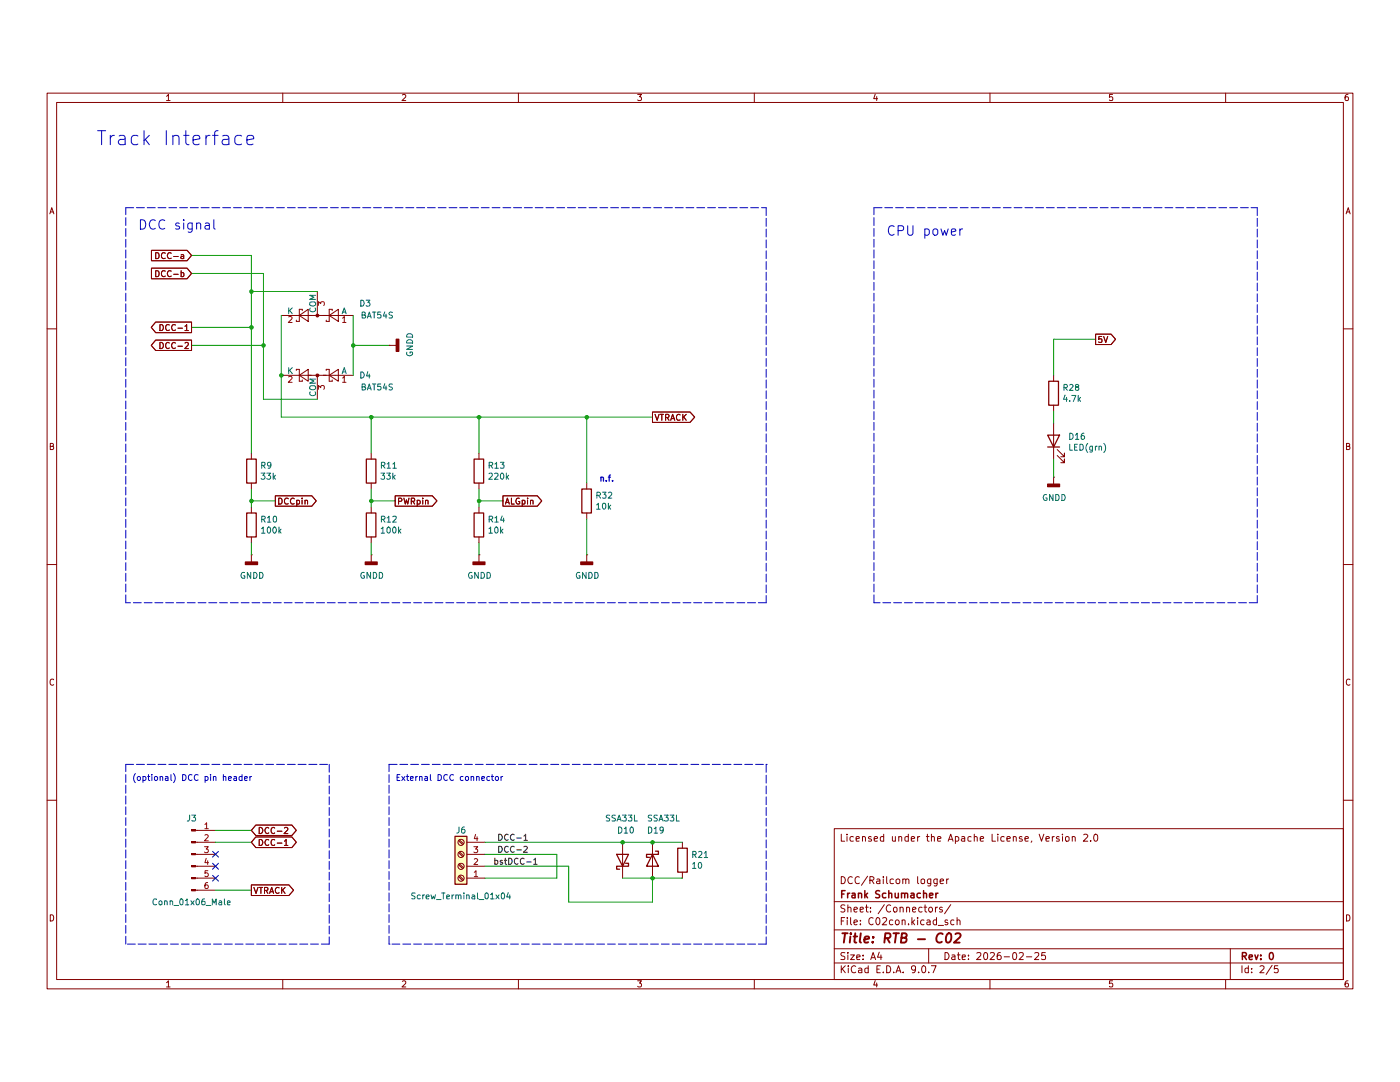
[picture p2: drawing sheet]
(kicad_sch
 (version 20250114)
 (generator "eeschema")
 (generator_version "9.0")
 (paper "A4")
 (title_block
  (title "RTB - C02")
  (date "2026-02-25")
  (rev "0")
  (company "Frank Schumacher")
  (comment 1 "DCC/Railcom logger")
  (comment 4 "Licensed under the Apache License, Version 2.0"))
 (lib_symbols
  (symbol "Connector:Conn_01x06_Male"
   (pin_names
    (offset 1.016) (hide yes)) (exclude_from_sim no) (in_bom yes) (on_board yes)
   (property "Reference" "J" (at 0 7.62 0) (effects (font (size 1.27 1.27))))
   (property "Value" "Connector_Conn_01x06_Male" (at 0 -10.16 0) (effects (font (size 1.27 1.27))))
   (property "Footprint" "" (at 0 0 0) (effects (font (size 1.27 1.27)) (hide yes)))
   (property "Datasheet" "" (at 0 0 0) (effects (font (size 1.27 1.27)) (hide yes)))
   (property "Description" "" (at 0 0 0) (effects (font (size 1.27 1.27)) (hide yes)))
   (symbol "Conn_01x06_Male_1_1"
    (rectangle (start 0.8636 5.207) (end 0 4.953) (stroke (width 0.1524) (type solid)) (fill (type outline)))
    (rectangle (start 0.8636 2.667) (end 0 2.413) (stroke (width 0.1524) (type solid)) (fill (type outline)))
    (rectangle (start 0.8636 0.127) (end 0 -0.127) (stroke (width 0.1524) (type solid)) (fill (type outline)))
    (rectangle (start 0.8636 -2.413) (end 0 -2.667) (stroke (width 0.1524) (type solid)) (fill (type outline)))
    (rectangle (start 0.8636 -4.953) (end 0 -5.207) (stroke (width 0.1524) (type solid)) (fill (type outline)))
    (rectangle (start 0.8636 -7.493) (end 0 -7.747) (stroke (width 0.1524) (type solid)) (fill (type outline)))
    (polyline (pts (xy 1.27 5.08) (xy 0.8636 5.08)) (stroke (width 0.1524) (type solid)) (fill (type none)))
    (polyline (pts (xy 1.27 2.54) (xy 0.8636 2.54)) (stroke (width 0.1524) (type solid)) (fill (type none)))
    (polyline (pts (xy 1.27 0) (xy 0.8636 0)) (stroke (width 0.1524) (type solid)) (fill (type none)))
    (polyline (pts (xy 1.27 -2.54) (xy 0.8636 -2.54)) (stroke (width 0.1524) (type solid)) (fill (type none)))
    (polyline (pts (xy 1.27 -5.08) (xy 0.8636 -5.08)) (stroke (width 0.1524) (type solid)) (fill (type none)))
    (polyline (pts (xy 1.27 -7.62) (xy 0.8636 -7.62)) (stroke (width 0.1524) (type solid)) (fill (type none)))
    (pin passive line (at 5.08 5.08 180) (length 3.81) (name "Pin_1" (effects (font (size 1.27 1.27)))) (number "1" (effects (font (size 1.27 1.27)))))
    (pin passive line (at 5.08 2.54 180) (length 3.81) (name "Pin_2" (effects (font (size 1.27 1.27)))) (number "2" (effects (font (size 1.27 1.27)))))
    (pin passive line (at 5.08 0 180) (length 3.81) (name "Pin_3" (effects (font (size 1.27 1.27)))) (number "3" (effects (font (size 1.27 1.27)))))
    (pin passive line (at 5.08 -2.54 180) (length 3.81) (name "Pin_4" (effects (font (size 1.27 1.27)))) (number "4" (effects (font (size 1.27 1.27)))))
    (pin passive line (at 5.08 -5.08 180) (length 3.81) (name "Pin_5" (effects (font (size 1.27 1.27)))) (number "5" (effects (font (size 1.27 1.27)))))
    (pin passive line (at 5.08 -7.62 180) (length 3.81) (name "Pin_6" (effects (font (size 1.27 1.27)))) (number "6" (effects (font (size 1.27 1.27))))))
   (embedded_fonts no))
  (symbol "Connector:Screw_Terminal_01x04"
   (pin_names
    (offset 1.016) (hide yes)) (exclude_from_sim no) (in_bom yes) (on_board yes)
   (property "Reference" "J" (at 0 5.08 0) (effects (font (size 1.27 1.27))))
   (property "Value" "Screw_Terminal_01x04" (at 0 -7.62 0) (effects (font (size 1.27 1.27))))
   (property "Footprint" "" (at 0 0 0) (effects (font (size 1.27 1.27)) (hide yes)))
   (property "Datasheet" "~" (at 0 0 0) (effects (font (size 1.27 1.27)) (hide yes)))
   (property "Description" "Generic screw terminal, single row, 01x04, script generated (kicad-library-utils/schlib/autogen/connector/)" (at 0 0 0) (effects (font (size 1.27 1.27)) (hide yes)))
   (symbol "Screw_Terminal_01x04_1_1"
    (rectangle (start -1.27 3.81) (end 1.27 -6.35) (stroke (width 0.254) (type default)) (fill (type background)))
    (polyline (pts (xy -0.5334 2.8702) (xy 0.3302 2.032)) (stroke (width 0.1524) (type default)) (fill (type none)))
    (polyline (pts (xy -0.5334 0.3302) (xy 0.3302 -0.508)) (stroke (width 0.1524) (type default)) (fill (type none)))
    (polyline (pts (xy -0.5334 -2.2098) (xy 0.3302 -3.048)) (stroke (width 0.1524) (type default)) (fill (type none)))
    (polyline (pts (xy -0.5334 -4.7498) (xy 0.3302 -5.588)) (stroke (width 0.1524) (type default)) (fill (type none)))
    (polyline (pts (xy -0.3556 3.048) (xy 0.508 2.2098)) (stroke (width 0.1524) (type default)) (fill (type none)))
    (polyline (pts (xy -0.3556 0.508) (xy 0.508 -0.3302)) (stroke (width 0.1524) (type default)) (fill (type none)))
    (polyline (pts (xy -0.3556 -2.032) (xy 0.508 -2.8702)) (stroke (width 0.1524) (type default)) (fill (type none)))
    (polyline (pts (xy -0.3556 -4.572) (xy 0.508 -5.4102)) (stroke (width 0.1524) (type default)) (fill (type none)))
    (circle (center 0 2.54) (radius 0.635) (stroke (width 0.1524) (type default)) (fill (type none)))
    (circle (center 0 0) (radius 0.635) (stroke (width 0.1524) (type default)) (fill (type none)))
    (circle (center 0 -2.54) (radius 0.635) (stroke (width 0.1524) (type default)) (fill (type none)))
    (circle (center 0 -5.08) (radius 0.635) (stroke (width 0.1524) (type default)) (fill (type none)))
    (pin passive line (at -5.08 2.54 0) (length 3.81) (name "Pin_1" (effects (font (size 1.27 1.27)))) (number "1" (effects (font (size 1.27 1.27)))))
    (pin passive line (at -5.08 0 0) (length 3.81) (name "Pin_2" (effects (font (size 1.27 1.27)))) (number "2" (effects (font (size 1.27 1.27)))))
    (pin passive line (at -5.08 -2.54 0) (length 3.81) (name "Pin_3" (effects (font (size 1.27 1.27)))) (number "3" (effects (font (size 1.27 1.27)))))
    (pin passive line (at -5.08 -5.08 0) (length 3.81) (name "Pin_4" (effects (font (size 1.27 1.27)))) (number "4" (effects (font (size 1.27 1.27))))))
   (embedded_fonts no))
  (symbol "Device:D_Schottky"
   (pin_numbers (hide yes))
   (pin_names
    (offset 1.016) (hide yes)) (exclude_from_sim no) (in_bom yes) (on_board yes)
   (property "Reference" "D" (at 0 2.54 0) (effects (font (size 1.27 1.27))))
   (property "Value" "D_Schottky" (at 0 -2.54 0) (effects (font (size 1.27 1.27))))
   (property "Footprint" "" (at 0 0 0) (effects (font (size 1.27 1.27)) (hide yes)))
   (property "Datasheet" "~" (at 0 0 0) (effects (font (size 1.27 1.27)) (hide yes)))
   (property "Description" "Schottky diode" (at 0 0 0) (effects (font (size 1.27 1.27)) (hide yes)))
   (symbol "D_Schottky_0_1"
    (polyline (pts (xy -1.905 0.635) (xy -1.905 1.27) (xy -1.27 1.27) (xy -1.27 -1.27) (xy -0.635 -1.27) (xy -0.635 -0.635)) (stroke (width 0.254) (type default)) (fill (type none)))
    (polyline (pts (xy 1.27 1.27) (xy 1.27 -1.27) (xy -1.27 0) (xy 1.27 1.27)) (stroke (width 0.254) (type default)) (fill (type none)))
    (polyline (pts (xy 1.27 0) (xy -1.27 0)) (stroke (width 0) (type default)) (fill (type none))))
   (symbol "D_Schottky_1_1"
    (pin passive line (at -3.81 0 0) (length 2.54) (name "K" (effects (font (size 1.27 1.27)))) (number "1" (effects (font (size 1.27 1.27)))))
    (pin passive line (at 3.81 0 180) (length 2.54) (name "A" (effects (font (size 1.27 1.27)))) (number "2" (effects (font (size 1.27 1.27))))))
   (embedded_fonts no))
  (symbol "Device:LED"
   (pin_numbers (hide yes))
   (pin_names
    (offset 1.016) (hide yes)) (exclude_from_sim no) (in_bom yes) (on_board yes)
   (property "Reference" "D" (at 0 2.54 0) (effects (font (size 1.27 1.27))))
   (property "Value" "LED" (at 0 -2.54 0) (effects (font (size 1.27 1.27))))
   (property "Footprint" "" (at 0 0 0) (effects (font (size 1.27 1.27)) (hide yes)))
   (property "Datasheet" "~" (at 0 0 0) (effects (font (size 1.27 1.27)) (hide yes)))
   (property "Description" "Light emitting diode" (at 0 0 0) (effects (font (size 1.27 1.27)) (hide yes)))
   (property "Sim.Pins" "1=K 2=A" (at 0 0 0) (effects (font (size 1.27 1.27)) (hide yes)))
   (symbol "LED_0_1"
    (polyline (pts (xy -3.048 -0.762) (xy -4.572 -2.286) (xy -3.81 -2.286) (xy -4.572 -2.286) (xy -4.572 -1.524)) (stroke (width 0) (type default)) (fill (type none)))
    (polyline (pts (xy -1.778 -0.762) (xy -3.302 -2.286) (xy -2.54 -2.286) (xy -3.302 -2.286) (xy -3.302 -1.524)) (stroke (width 0) (type default)) (fill (type none)))
    (polyline (pts (xy -1.27 0) (xy 1.27 0)) (stroke (width 0) (type default)) (fill (type none)))
    (polyline (pts (xy -1.27 -1.27) (xy -1.27 1.27)) (stroke (width 0.254) (type default)) (fill (type none)))
    (polyline (pts (xy 1.27 -1.27) (xy 1.27 1.27) (xy -1.27 0) (xy 1.27 -1.27)) (stroke (width 0.254) (type default)) (fill (type none))))
   (symbol "LED_1_1"
    (pin passive line (at -3.81 0 0) (length 2.54) (name "K" (effects (font (size 1.27 1.27)))) (number "1" (effects (font (size 1.27 1.27)))))
    (pin passive line (at 3.81 0 180) (length 2.54) (name "A" (effects (font (size 1.27 1.27)))) (number "2" (effects (font (size 1.27 1.27))))))
   (embedded_fonts no))
  (symbol "Device:R"
   (pin_numbers (hide yes))
   (pin_names
    (offset 0)) (exclude_from_sim no) (in_bom yes) (on_board yes)
   (property "Reference" "R" (at 2.032 0 90) (effects (font (size 1.27 1.27))))
   (property "Value" "R" (at 0 0 90) (effects (font (size 1.27 1.27))))
   (property "Footprint" "" (at -1.778 0 90) (effects (font (size 1.27 1.27)) (hide yes)))
   (property "Datasheet" "~" (at 0 0 0) (effects (font (size 1.27 1.27)) (hide yes)))
   (property "Description" "Resistor" (at 0 0 0) (effects (font (size 1.27 1.27)) (hide yes)))
   (symbol "R_0_1"
    (rectangle (start -1.016 -2.54) (end 1.016 2.54) (stroke (width 0.254) (type default)) (fill (type none))))
   (symbol "R_1_1"
    (pin passive line (at 0 3.81 270) (length 1.27) (name "~" (effects (font (size 1.27 1.27)))) (number "1" (effects (font (size 1.27 1.27)))))
    (pin passive line (at 0 -3.81 90) (length 1.27) (name "~" (effects (font (size 1.27 1.27)))) (number "2" (effects (font (size 1.27 1.27))))))
   (embedded_fonts no))
  (symbol "Diode:BAT54S"
   (pin_names
    (offset 0)) (exclude_from_sim no) (in_bom yes) (on_board yes)
   (property "Reference" "D" (at 2.54 -5.08 0) (effects (font (size 1.27 1.27)) (justify left)))
   (property "Value" "BAT54S" (at -6.35 3.175 0) (effects (font (size 1.27 1.27)) (justify left)))
   (property "Footprint" "Package_TO_SOT_SMD:SOT-23" (at 1.905 3.175 0) (effects (font (size 1.27 1.27)) (justify left) (hide yes)))
   (property "Datasheet" "https://www.diodes.com/assets/Datasheets/ds11005.pdf" (at -3.048 0 0) (effects (font (size 1.27 1.27)) (hide yes)))
   (property "Description" "Vr 30V, If 200mA, Dual schottky barrier diode, in series, SOT-323" (at 0 0 0) (effects (font (size 1.27 1.27)) (hide yes)))
   (symbol "BAT54S_0_1"
    (polyline (pts (xy -4.445 1.27) (xy -4.445 -1.27) (xy -2.54 0) (xy -4.445 1.27)) (stroke (width 0) (type default)) (fill (type none)))
    (polyline (pts (xy -3.81 0) (xy -1.27 0)) (stroke (width 0) (type default)) (fill (type none)))
    (polyline (pts (xy -3.175 -1.27) (xy -3.175 -1.016)) (stroke (width 0) (type default)) (fill (type none)))
    (polyline (pts (xy -2.54 1.27) (xy -1.905 1.27)) (stroke (width 0) (type default)) (fill (type none)))
    (polyline (pts (xy -2.54 -1.27) (xy -3.175 -1.27)) (stroke (width 0) (type default)) (fill (type none)))
    (polyline (pts (xy -2.54 -1.27) (xy -2.54 1.27)) (stroke (width 0) (type default)) (fill (type none)))
    (polyline (pts (xy -1.905 1.27) (xy -1.905 1.016)) (stroke (width 0) (type default)) (fill (type none)))
    (polyline (pts (xy -1.905 0) (xy 1.905 0)) (stroke (width 0) (type default)) (fill (type none)))
    (circle (center 0 0) (radius 0.254) (stroke (width 0) (type default)) (fill (type outline)))
    (polyline (pts (xy 1.27 0) (xy 3.81 0)) (stroke (width 0) (type default)) (fill (type none)))
    (polyline (pts (xy 1.905 1.27) (xy 1.905 -1.27) (xy 3.81 0) (xy 1.905 1.27)) (stroke (width 0) (type default)) (fill (type none)))
    (polyline (pts (xy 3.175 -1.27) (xy 3.175 -1.016)) (stroke (width 0) (type default)) (fill (type none)))
    (polyline (pts (xy 3.81 1.27) (xy 4.445 1.27)) (stroke (width 0) (type default)) (fill (type none)))
    (polyline (pts (xy 3.81 -1.27) (xy 3.175 -1.27)) (stroke (width 0) (type default)) (fill (type none)))
    (polyline (pts (xy 3.81 -1.27) (xy 3.81 1.27)) (stroke (width 0) (type default)) (fill (type none)))
    (polyline (pts (xy 4.445 1.27) (xy 4.445 1.016)) (stroke (width 0) (type default)) (fill (type none))))
   (symbol "BAT54S_1_1"
    (pin passive line (at -7.62 0 0) (length 3.81) (name "A" (effects (font (size 1.27 1.27)))) (number "1" (effects (font (size 1.27 1.27)))))
    (pin passive line (at 0 -5.08 90) (length 5.08) (name "COM" (effects (font (size 1.27 1.27)))) (number "3" (effects (font (size 1.27 1.27)))))
    (pin passive line (at 7.62 0 180) (length 3.81) (name "K" (effects (font (size 1.27 1.27)))) (number "2" (effects (font (size 1.27 1.27))))))
   (embedded_fonts no))
  (symbol "power:GNDD"
   (power)
   (pin_numbers (hide yes))
   (pin_names
    (offset 0) (hide yes)) (exclude_from_sim no) (in_bom yes) (on_board yes)
   (property "Reference" "#PWR" (at 0 -6.35 0) (effects (font (size 1.27 1.27)) (hide yes)))
   (property "Value" "GNDD" (at 0 -3.175 0) (effects (font (size 1.27 1.27))))
   (property "Footprint" "" (at 0 0 0) (effects (font (size 1.27 1.27)) (hide yes)))
   (property "Datasheet" "" (at 0 0 0) (effects (font (size 1.27 1.27)) (hide yes)))
   (property "Description" "Power symbol creates a global label with name \"GNDD\" , digital ground" (at 0 0 0) (effects (font (size 1.27 1.27)) (hide yes)))
   (symbol "GNDD_0_1"
    (rectangle (start -1.27 -1.524) (end 1.27 -2.032) (stroke (width 0.254) (type default)) (fill (type outline)))
    (polyline (pts (xy 0 0) (xy 0 -1.524)) (stroke (width 0) (type default)) (fill (type none))))
   (symbol "GNDD_1_1"
    (pin power_in line (at 0 0 270) (length 0) (name "~" (effects (font (size 1.27 1.27)))) (number "1" (effects (font (size 1.27 1.27))))))
   (embedded_fonts no)))
 (text "Track Interface"
  (exclude_from_sim no)
  (at 20.32 21.59 0)
  (effects (font (size 2.9972 2.9972)) (justify left bottom)))
 (text "(optional) DCC pin header"
  (exclude_from_sim no)
  (at 27.94 156.21 0)
  (effects (font (size 1.27 1.27)) (justify left bottom)))
 (text "CPU power"
  (exclude_from_sim no)
  (at 187.96 40.64 0)
  (effects (font (size 2.0066 2.0066)) (justify left bottom)))
 (text "DCC signal"
  (exclude_from_sim no)
  (at 29.21 39.37 0)
  (effects (font (size 2.0066 2.0066)) (justify left bottom)))
 (text "External DCC connector"
  (exclude_from_sim no)
  (at 83.82 156.21 0)
  (effects (font (size 1.27 1.27)) (justify left bottom)))
 (text "n.f."
  (exclude_from_sim no)
  (at 127 92.71 0)
  (effects (font (size 1.27 1.27) (thickness 0.254)
    (bold yes)) (justify left bottom)))
 (junction
  (at 53.34 59.69)
  (diameter 0)
  (color 0 0 0 0))
 (junction
  (at 101.6 78.74)
  (diameter 0)
  (color 0 0 0 0))
 (junction
  (at 138.43 168.91)
  (diameter 0)
  (color 0 0 0 0))
 (junction
  (at 55.88 63.5)
  (diameter 0)
  (color 0 0 0 0))
 (junction
  (at 78.74 78.74)
  (diameter 0)
  (color 0 0 0 0))
 (junction
  (at 53.34 96.52)
  (diameter 0)
  (color 0 0 0 0))
 (junction
  (at 74.93 63.5)
  (diameter 0)
  (color 0 0 0 0))
 (junction
  (at 101.6 96.52)
  (diameter 0)
  (color 0 0 0 0))
 (junction
  (at 124.46 78.74)
  (diameter 0)
  (color 0 0 0 0))
 (junction
  (at 132.08 168.91)
  (diameter 0)
  (color 0 0 0 0))
 (junction
  (at 53.34 52.07)
  (diameter 0)
  (color 0 0 0 0))
 (junction
  (at 138.43 176.53)
  (diameter 0)
  (color 0 0 0 0))
 (junction
  (at 78.74 96.52)
  (diameter 0)
  (color 0 0 0 0))
 (junction
  (at 59.69 69.85)
  (diameter 0)
  (color 0 0 0 0))
 (no_connect
  (at 45.72 171.45))
 (no_connect
  (at 45.72 173.99))
 (no_connect
  (at 45.72 176.53))
 (wire
  (pts (xy 101.6 93.98) (xy 101.6 96.52))
  (stroke (width 0) (type default)))
 (polyline
  (pts (xy 26.67 190.5) (xy 26.67 152.4))
  (stroke (width 0) (type dash)))
 (wire
  (pts (xy 40.64 44.45) (xy 53.34 44.45))
  (stroke (width 0) (type default)))
 (polyline
  (pts (xy 26.67 34.29) (xy 162.56 34.29))
  (stroke (width 0) (type dash)))
 (wire
  (pts (xy 101.6 96.52) (xy 106.68 96.52))
  (stroke (width 0) (type default)))
 (polyline
  (pts (xy 82.55 152.4) (xy 162.56 152.4))
  (stroke (width 0) (type dash)))
 (wire
  (pts (xy 120.65 181.61) (xy 138.43 181.61))
  (stroke (width 0) (type default)))
 (wire
  (pts (xy 55.88 63.5) (xy 55.88 74.93))
  (stroke (width 0) (type default)))
 (wire
  (pts (xy 40.64 63.5) (xy 55.88 63.5))
  (stroke (width 0) (type default)))
 (wire
  (pts (xy 138.43 181.61) (xy 138.43 176.53))
  (stroke (width 0) (type default)))
 (wire
  (pts (xy 55.88 48.26) (xy 55.88 63.5))
  (stroke (width 0) (type default)))
 (wire
  (pts (xy 101.6 78.74) (xy 124.46 78.74))
  (stroke (width 0) (type default)))
 (wire
  (pts (xy 223.52 69.85) (xy 223.52 62.23))
  (stroke (width 0) (type default)))
 (wire
  (pts (xy 223.52 62.23) (xy 232.41 62.23))
  (stroke (width 0) (type default)))
 (wire
  (pts (xy 67.31 52.07) (xy 53.34 52.07))
  (stroke (width 0) (type default)))
 (wire
  (pts (xy 78.74 93.98) (xy 78.74 96.52))
  (stroke (width 0) (type default)))
 (wire
  (pts (xy 53.34 59.69) (xy 53.34 86.36))
  (stroke (width 0) (type default)))
 (wire
  (pts (xy 144.78 176.53) (xy 138.43 176.53))
  (stroke (width 0) (type default)))
 (wire
  (pts (xy 120.65 173.99) (xy 120.65 181.61))
  (stroke (width 0) (type default)))
 (wire
  (pts (xy 45.72 168.91) (xy 53.34 168.91))
  (stroke (width 0) (type default)))
 (polyline
  (pts (xy 266.7 34.29) (xy 266.7 118.11))
  (stroke (width 0) (type dash)))
 (wire
  (pts (xy 78.74 96.52) (xy 83.82 96.52))
  (stroke (width 0) (type default)))
 (polyline
  (pts (xy 185.42 34.29) (xy 266.7 34.29))
  (stroke (width 0) (type dash)))
 (wire
  (pts (xy 53.34 52.07) (xy 53.34 44.45))
  (stroke (width 0) (type default)))
 (wire
  (pts (xy 124.46 78.74) (xy 138.43 78.74))
  (stroke (width 0) (type default)))
 (wire
  (pts (xy 138.43 176.53) (xy 132.08 176.53))
  (stroke (width 0) (type default)))
 (wire
  (pts (xy 78.74 78.74) (xy 78.74 86.36))
  (stroke (width 0) (type default)))
 (wire
  (pts (xy 102.87 173.99) (xy 120.65 173.99))
  (stroke (width 0) (type default)))
 (polyline
  (pts (xy 26.67 118.11) (xy 26.67 34.29))
  (stroke (width 0) (type dash)))
 (polyline
  (pts (xy 266.7 118.11) (xy 185.42 118.11))
  (stroke (width 0) (type dash)))
 (wire
  (pts (xy 223.52 91.44) (xy 223.52 87.63))
  (stroke (width 0) (type default)))
 (polyline
  (pts (xy 162.56 190.5) (xy 82.55 190.5))
  (stroke (width 0) (type dash)))
 (wire
  (pts (xy 59.69 69.85) (xy 59.69 78.74))
  (stroke (width 0) (type default)))
 (wire
  (pts (xy 78.74 78.74) (xy 101.6 78.74))
  (stroke (width 0) (type default)))
 (wire
  (pts (xy 74.93 63.5) (xy 82.55 63.5))
  (stroke (width 0) (type default)))
 (polyline
  (pts (xy 26.67 152.4) (xy 69.85 152.4))
  (stroke (width 0) (type dash)))
 (polyline
  (pts (xy 185.42 118.11) (xy 185.42 34.29))
  (stroke (width 0) (type dash)))
 (polyline
  (pts (xy 69.85 190.5) (xy 26.67 190.5))
  (stroke (width 0) (type dash)))
 (wire
  (pts (xy 74.93 63.5) (xy 74.93 57.15))
  (stroke (width 0) (type default)))
 (wire
  (pts (xy 45.72 166.37) (xy 53.34 166.37))
  (stroke (width 0) (type default)))
 (wire
  (pts (xy 124.46 92.71) (xy 124.46 78.74))
  (stroke (width 0) (type default)))
 (polyline
  (pts (xy 82.55 190.5) (xy 82.55 152.4))
  (stroke (width 0) (type dash)))
 (wire
  (pts (xy 223.52 77.47) (xy 223.52 80.01))
  (stroke (width 0) (type default)))
 (wire
  (pts (xy 118.11 171.45) (xy 118.11 176.53))
  (stroke (width 0) (type default)))
 (wire
  (pts (xy 40.64 59.69) (xy 53.34 59.69))
  (stroke (width 0) (type default)))
 (wire
  (pts (xy 124.46 100.33) (xy 124.46 107.95))
  (stroke (width 0) (type default)))
 (wire
  (pts (xy 74.93 69.85) (xy 74.93 63.5))
  (stroke (width 0) (type default)))
 (wire
  (pts (xy 101.6 105.41) (xy 101.6 107.95))
  (stroke (width 0) (type default)))
 (polyline
  (pts (xy 69.85 152.4) (xy 69.85 190.5))
  (stroke (width 0) (type dash)))
 (wire
  (pts (xy 59.69 57.15) (xy 59.69 69.85))
  (stroke (width 0) (type default)))
 (wire
  (pts (xy 53.34 96.52) (xy 53.34 97.79))
  (stroke (width 0) (type default)))
 (polyline
  (pts (xy 162.56 152.4) (xy 162.56 190.5))
  (stroke (width 0) (type dash)))
 (polyline
  (pts (xy 162.56 34.29) (xy 162.56 118.11))
  (stroke (width 0) (type dash)))
 (wire
  (pts (xy 101.6 96.52) (xy 101.6 97.79))
  (stroke (width 0) (type default)))
 (wire
  (pts (xy 59.69 78.74) (xy 78.74 78.74))
  (stroke (width 0) (type default)))
 (wire
  (pts (xy 53.34 105.41) (xy 53.34 107.95))
  (stroke (width 0) (type default)))
 (wire
  (pts (xy 58.42 96.52) (xy 53.34 96.52))
  (stroke (width 0) (type default)))
 (wire
  (pts (xy 118.11 176.53) (xy 102.87 176.53))
  (stroke (width 0) (type default)))
 (wire
  (pts (xy 40.64 48.26) (xy 55.88 48.26))
  (stroke (width 0) (type default)))
 (wire
  (pts (xy 101.6 78.74) (xy 101.6 86.36))
  (stroke (width 0) (type default)))
 (wire
  (pts (xy 102.87 171.45) (xy 118.11 171.45))
  (stroke (width 0) (type default)))
 (wire
  (pts (xy 102.87 168.91) (xy 132.08 168.91))
  (stroke (width 0) (type default)))
 (wire
  (pts (xy 78.74 105.41) (xy 78.74 107.95))
  (stroke (width 0) (type default)))
 (wire
  (pts (xy 53.34 93.98) (xy 53.34 96.52))
  (stroke (width 0) (type default)))
 (wire
  (pts (xy 138.43 168.91) (xy 144.78 168.91))
  (stroke (width 0) (type default)))
 (polyline
  (pts (xy 162.56 118.11) (xy 26.67 118.11))
  (stroke (width 0) (type dash)))
 (wire
  (pts (xy 132.08 168.91) (xy 138.43 168.91))
  (stroke (width 0) (type default)))
 (wire
  (pts (xy 53.34 59.69) (xy 53.34 52.07))
  (stroke (width 0) (type default)))
 (wire
  (pts (xy 67.31 74.93) (xy 55.88 74.93))
  (stroke (width 0) (type default)))
 (wire
  (pts (xy 78.74 96.52) (xy 78.74 97.79))
  (stroke (width 0) (type default)))
 (wire
  (pts (xy 45.72 179.07) (xy 53.34 179.07))
  (stroke (width 0) (type default)))
 (label "DCC-1"
  (at 105.41 168.91 0)
  (effects (font (size 1.27 1.27)) (justify left bottom)))
 (label "bstDCC-1"
  (at 114.3 173.99 180)
  (effects (font (size 1.27 1.27)) (justify right bottom)))
 (label "DCC-2"
  (at 105.41 171.45 0)
  (effects (font (size 1.27 1.27)) (justify left bottom)))
 (global_label "5V"
  (shape output)
  (at 232.41 62.23 0)
  (effects (font (size 1.27 1.27)) (justify left))
  (property "Intersheetrefs" "${INTERSHEET_REFS}" (at 232.41 62.23 0) (effects (font (size 1.27 1.27)) (hide yes))))
 (global_label "DCC-b"
  (shape input)
  (at 40.64 48.26 180)
  (effects (font (size 1.27 1.27)) (justify right))
  (property "Intersheetrefs" "${INTERSHEET_REFS}" (at 40.64 48.26 0) (effects (font (size 1.27 1.27)) (hide yes))))
 (global_label "VTRACK"
  (shape output)
  (at 53.34 179.07 0)
  (effects (font (size 1.27 1.27)) (justify left))
  (property "Intersheetrefs" "${INTERSHEET_REFS}" (at 53.34 179.07 0) (effects (font (size 1.27 1.27)) (hide yes))))
 (global_label "DCC-1"
  (shape output)
  (at 40.64 59.69 180)
  (effects (font (size 1.27 1.27)) (justify right))
  (property "Intersheetrefs" "${INTERSHEET_REFS}" (at 40.64 59.69 0) (effects (font (size 1.27 1.27)) (hide yes))))
 (global_label "DCC-2"
  (shape bidirectional)
  (at 53.34 166.37 0)
  (effects (font (size 1.27 1.27)) (justify left))
  (property "Intersheetrefs" "${INTERSHEET_REFS}" (at 53.34 166.37 0) (effects (font (size 1.27 1.27)) (hide yes))))
 (global_label "DCC-a"
  (shape input)
  (at 40.64 44.45 180)
  (effects (font (size 1.27 1.27)) (justify right))
  (property "Intersheetrefs" "${INTERSHEET_REFS}" (at 40.64 44.45 0) (effects (font (size 1.27 1.27)) (hide yes))))
 (global_label "DCC-2"
  (shape output)
  (at 40.64 63.5 180)
  (effects (font (size 1.27 1.27)) (justify right))
  (property "Intersheetrefs" "${INTERSHEET_REFS}" (at 40.64 63.5 0) (effects (font (size 1.27 1.27)) (hide yes))))
 (global_label "PWRpin"
  (shape output)
  (at 83.82 96.52 0)
  (effects (font (size 1.27 1.27)) (justify left))
  (property "Intersheetrefs" "${INTERSHEET_REFS}" (at 83.82 96.52 0) (effects (font (size 1.27 1.27)) (hide yes))))
 (global_label "DCC-1"
  (shape bidirectional)
  (at 53.34 168.91 0)
  (effects (font (size 1.27 1.27)) (justify left))
  (property "Intersheetrefs" "${INTERSHEET_REFS}" (at 53.34 168.91 0) (effects (font (size 1.27 1.27)) (hide yes))))
 (global_label "ALGpin"
  (shape output)
  (at 106.68 96.52 0)
  (effects (font (size 1.27 1.27)) (justify left))
  (property "Intersheetrefs" "${INTERSHEET_REFS}" (at 106.68 96.52 0) (effects (font (size 1.27 1.27)) (hide yes))))
 (global_label "VTRACK"
  (shape output)
  (at 138.43 78.74 0)
  (effects (font (size 1.27 1.27)) (justify left))
  (property "Intersheetrefs" "${INTERSHEET_REFS}" (at 138.43 78.74 0) (effects (font (size 1.27 1.27)) (hide yes))))
 (global_label "DCCpin"
  (shape output)
  (at 58.42 96.52 0)
  (effects (font (size 1.27 1.27)) (justify left))
  (property "Intersheetrefs" "${INTERSHEET_REFS}" (at 58.42 96.52 0) (effects (font (size 1.27 1.27)) (hide yes))))
 (symbol
  (lib_id "power:GNDD")
  (at 82.55 63.5 90)
  (unit 1)
  (exclude_from_sim no)
  (in_bom yes)
  (on_board yes)
  (dnp no)
  (property "Reference" "#PWR06" (at 88.9 63.5 0) (effects (font (size 1.27 1.27)) (hide yes)))
  (property "Value" "GNDD" (at 86.9442 63.373 0) (effects (font (size 1.27 1.27))))
  (property "Footprint" "" (at 82.55 63.5 0) (effects (font (size 1.27 1.27)) (hide yes)))
  (property "Datasheet" "" (at 82.55 63.5 0) (effects (font (size 1.27 1.27)) (hide yes)))
  (property "Description" "" (at 82.55 63.5 0) (effects (font (size 1.27 1.27))))
  (pin "1")
  (instances (project "" (path "" (reference "#PWR?") (unit 1)) (path "" (reference "#PWR06") (unit 1)))))
 (symbol
  (lib_id "Device:R")
  (at 53.34 90.17 0)
  (unit 1)
  (exclude_from_sim no)
  (in_bom yes)
  (on_board yes)
  (dnp no)
  (property "Reference" "R9" (at 55.118 89.0016 0) (effects (font (size 1.27 1.27)) (justify left)))
  (property "Value" "33k" (at 55.118 91.313 0) (effects (font (size 1.27 1.27)) (justify left)))
  (property "Footprint" "Resistor_SMD:R_0603_1608Metric" (at 51.562 90.17 90) (effects (font (size 1.27 1.27)) (hide yes)))
  (property "Datasheet" "~" (at 53.34 90.17 0) (effects (font (size 1.27 1.27)) (hide yes)))
  (property "Description" "-55℃~+155℃ 100mW 33kΩ 75V Thick Film Resistor ±1% ±100ppm/℃ 0603 Chip Resistor - Surface Mount ROHS" (at 53.34 90.17 0) (effects (font (size 1.27 1.27)) (hide yes)))
  (property "LCSC Part #" "C4216" (at 53.34 90.17 0) (effects (font (size 1.27 1.27)) (hide yes)))
  (pin "1")
  (pin "2")
  (instances (project "" (path "" (reference "R?") (unit 1)) (path "" (reference "R9") (unit 1)))))
 (symbol
  (lib_id "Device:R")
  (at 53.34 101.6 0)
  (unit 1)
  (exclude_from_sim no)
  (in_bom yes)
  (on_board yes)
  (dnp no)
  (property "Reference" "R10" (at 55.118 100.4316 0) (effects (font (size 1.27 1.27)) (justify left)))
  (property "Value" "100k" (at 55.118 102.743 0) (effects (font (size 1.27 1.27)) (justify left)))
  (property "Footprint" "Resistor_SMD:R_0603_1608Metric" (at 51.562 101.6 90) (effects (font (size 1.27 1.27)) (hide yes)))
  (property "Datasheet" "~" (at 53.34 101.6 0) (effects (font (size 1.27 1.27)) (hide yes)))
  (property "Description" "-55℃~+155℃ 100kΩ 100mW 75V Thick Film Resistor ±1% ±100ppm/℃ 0603 Chip Resistor - Surface Mount ROHS" (at 53.34 101.6 0) (effects (font (size 1.27 1.27)) (hide yes)))
  (property "LCSC Part #" "C25803" (at 53.34 101.6 0) (effects (font (size 1.27 1.27)) (hide yes)))
  (pin "2")
  (pin "1")
  (instances (project "" (path "" (reference "R?") (unit 1)) (path "" (reference "R10") (unit 1)))))
 (symbol
  (lib_id "power:GNDD")
  (at 53.34 107.95 0)
  (unit 1)
  (exclude_from_sim no)
  (in_bom yes)
  (on_board yes)
  (dnp no)
  (property "Reference" "#PWR04" (at 53.34 114.3 0) (effects (font (size 1.27 1.27)) (hide yes)))
  (property "Value" "GNDD" (at 53.467 112.3442 0) (effects (font (size 1.27 1.27))))
  (property "Footprint" "" (at 53.34 107.95 0) (effects (font (size 1.27 1.27)) (hide yes)))
  (property "Datasheet" "" (at 53.34 107.95 0) (effects (font (size 1.27 1.27)) (hide yes)))
  (property "Description" "" (at 53.34 107.95 0) (effects (font (size 1.27 1.27))))
  (pin "1")
  (instances (project "" (path "" (reference "#PWR?") (unit 1)) (path "" (reference "#PWR04") (unit 1)))))
 (symbol
  (lib_id "Device:R")
  (at 78.74 90.17 0)
  (unit 1)
  (exclude_from_sim no)
  (in_bom yes)
  (on_board yes)
  (dnp no)
  (property "Reference" "R11" (at 80.518 89.0016 0) (effects (font (size 1.27 1.27)) (justify left)))
  (property "Value" "33k" (at 80.518 91.313 0) (effects (font (size 1.27 1.27)) (justify left)))
  (property "Footprint" "Resistor_SMD:R_0603_1608Metric" (at 76.962 90.17 90) (effects (font (size 1.27 1.27)) (hide yes)))
  (property "Datasheet" "~" (at 78.74 90.17 0) (effects (font (size 1.27 1.27)) (hide yes)))
  (property "Description" "-55℃~+155℃ 100mW 33kΩ 75V Thick Film Resistor ±1% ±100ppm/℃ 0603 Chip Resistor - Surface Mount ROHS" (at 78.74 90.17 0) (effects (font (size 1.27 1.27)) (hide yes)))
  (property "LCSC Part #" "C4216" (at 78.74 90.17 0) (effects (font (size 1.27 1.27)) (hide yes)))
  (pin "2")
  (pin "1")
  (instances (project "" (path "" (reference "R?") (unit 1)) (path "" (reference "R11") (unit 1)))))
 (symbol
  (lib_id "Device:R")
  (at 78.74 101.6 0)
  (unit 1)
  (exclude_from_sim no)
  (in_bom yes)
  (on_board yes)
  (dnp no)
  (property "Reference" "R12" (at 80.518 100.4316 0) (effects (font (size 1.27 1.27)) (justify left)))
  (property "Value" "100k" (at 80.518 102.743 0) (effects (font (size 1.27 1.27)) (justify left)))
  (property "Footprint" "Resistor_SMD:R_0603_1608Metric" (at 76.962 101.6 90) (effects (font (size 1.27 1.27)) (hide yes)))
  (property "Datasheet" "~" (at 78.74 101.6 0) (effects (font (size 1.27 1.27)) (hide yes)))
  (property "Description" "-55℃~+155℃ 100kΩ 100mW 75V Thick Film Resistor ±1% ±100ppm/℃ 0603 Chip Resistor - Surface Mount ROHS" (at 78.74 101.6 0) (effects (font (size 1.27 1.27)) (hide yes)))
  (property "LCSC Part #" "C25803" (at 78.74 101.6 0) (effects (font (size 1.27 1.27)) (hide yes)))
  (pin "2")
  (pin "1")
  (instances (project "" (path "" (reference "R?") (unit 1)) (path "" (reference "R12") (unit 1)))))
 (symbol
  (lib_id "Device:R")
  (at 101.6 90.17 0)
  (unit 1)
  (exclude_from_sim no)
  (in_bom yes)
  (on_board yes)
  (dnp no)
  (property "Reference" "R13" (at 103.378 89.0016 0) (effects (font (size 1.27 1.27)) (justify left)))
  (property "Value" "220k" (at 103.378 91.313 0) (effects (font (size 1.27 1.27)) (justify left)))
  (property "Footprint" "Resistor_SMD:R_0603_1608Metric" (at 99.822 90.17 90) (effects (font (size 1.27 1.27)) (hide yes)))
  (property "Datasheet" "~" (at 101.6 90.17 0) (effects (font (size 1.27 1.27)) (hide yes)))
  (property "Description" "-55℃~+155℃ 100mW 220kΩ 75V Thick Film Resistor ±1% ±100ppm/℃ 0603 Chip Resistor - Surface Mount ROHS" (at 101.6 90.17 0) (effects (font (size 1.27 1.27)) (hide yes)))
  (property "LCSC Part #" "C22961" (at 101.6 90.17 0) (effects (font (size 1.27 1.27)) (hide yes)))
  (pin "1")
  (pin "2")
  (instances (project "" (path "" (reference "R?") (unit 1)) (path "" (reference "R13") (unit 1)))))
 (symbol
  (lib_id "Device:R")
  (at 101.6 101.6 0)
  (unit 1)
  (exclude_from_sim no)
  (in_bom yes)
  (on_board yes)
  (dnp no)
  (property "Reference" "R14" (at 103.378 100.4316 0) (effects (font (size 1.27 1.27)) (justify left)))
  (property "Value" "10k" (at 103.378 102.743 0) (effects (font (size 1.27 1.27)) (justify left)))
  (property "Footprint" "Resistor_SMD:R_0603_1608Metric" (at 99.822 101.6 90) (effects (font (size 1.27 1.27)) (hide yes)))
  (property "Datasheet" "~" (at 101.6 101.6 0) (effects (font (size 1.27 1.27)) (hide yes)))
  (property "Description" "-55℃~+155℃ 100mW 10kΩ 75V Thick Film Resistor ±1% ±100ppm/℃ 0603 Chip Resistor - Surface Mount ROHS" (at 101.6 101.6 0) (effects (font (size 1.27 1.27)) (hide yes)))
  (property "LCSC Part #" "C25804" (at 101.6 101.6 0) (effects (font (size 1.27 1.27)) (hide yes)))
  (pin "2")
  (pin "1")
  (instances (project "" (path "" (reference "R?") (unit 1)) (path "" (reference "R14") (unit 1)))))
 (symbol
  (lib_id "power:GNDD")
  (at 78.74 107.95 0)
  (unit 1)
  (exclude_from_sim no)
  (in_bom yes)
  (on_board yes)
  (dnp no)
  (property "Reference" "#PWR05" (at 78.74 114.3 0) (effects (font (size 1.27 1.27)) (hide yes)))
  (property "Value" "GNDD" (at 78.867 112.3442 0) (effects (font (size 1.27 1.27))))
  (property "Footprint" "" (at 78.74 107.95 0) (effects (font (size 1.27 1.27)) (hide yes)))
  (property "Datasheet" "" (at 78.74 107.95 0) (effects (font (size 1.27 1.27)) (hide yes)))
  (property "Description" "" (at 78.74 107.95 0) (effects (font (size 1.27 1.27))))
  (pin "1")
  (instances (project "" (path "" (reference "#PWR?") (unit 1)) (path "" (reference "#PWR05") (unit 1)))))
 (symbol
  (lib_id "power:GNDD")
  (at 101.6 107.95 0)
  (unit 1)
  (exclude_from_sim no)
  (in_bom yes)
  (on_board yes)
  (dnp no)
  (property "Reference" "#PWR08" (at 101.6 114.3 0) (effects (font (size 1.27 1.27)) (hide yes)))
  (property "Value" "GNDD" (at 101.727 112.3442 0) (effects (font (size 1.27 1.27))))
  (property "Footprint" "" (at 101.6 107.95 0) (effects (font (size 1.27 1.27)) (hide yes)))
  (property "Datasheet" "" (at 101.6 107.95 0) (effects (font (size 1.27 1.27)) (hide yes)))
  (property "Description" "" (at 101.6 107.95 0) (effects (font (size 1.27 1.27))))
  (pin "1")
  (instances (project "" (path "" (reference "#PWR?") (unit 1)) (path "" (reference "#PWR08") (unit 1)))))
 (symbol
  (lib_id "Device:LED")
  (at 223.52 83.82 90)
  (unit 1)
  (exclude_from_sim no)
  (in_bom yes)
  (on_board yes)
  (dnp no)
  (property "Reference" "D16" (at 226.5172 82.8548 90) (effects (font (size 1.27 1.27)) (justify right)))
  (property "Value" "LED(grn)" (at 226.5172 85.1662 90) (effects (font (size 1.27 1.27)) (justify right)))
  (property "Footprint" "LED_SMD:LED_0603_1608Metric" (at 223.52 83.82 0) (effects (font (size 1.27 1.27)) (hide yes)))
  (property "Datasheet" "~" (at 223.52 83.82 0) (effects (font (size 1.27 1.27)) (hide yes)))
  (property "Description" "-40℃~+85℃ 120° 20mA 2V~2.2V 30mcd~42mcd 40mW 567nm~573nm 576nm Discrete Diode Top-mount Water Clear Yellow Green 0603 LED Indication - Discrete ROHS" (at 223.52 83.82 0) (effects (font (size 1.27 1.27)) (hide yes)))
  (property "LCSC Part #" "C2289" (at 223.52 83.82 90) (effects (font (size 1.27 1.27)) (hide yes)))
  (pin "2")
  (pin "1")
  (instances (project "C02" (path "" (reference "D16") (unit 1)))))
 (symbol
  (lib_id "Device:R")
  (at 223.52 73.66 0)
  (unit 1)
  (exclude_from_sim no)
  (in_bom yes)
  (on_board yes)
  (dnp no)
  (property "Reference" "R28" (at 225.298 72.4916 0) (effects (font (size 1.27 1.27)) (justify left)))
  (property "Value" "4.7k" (at 225.298 74.803 0) (effects (font (size 1.27 1.27)) (justify left)))
  (property "Footprint" "Resistor_SMD:R_0603_1608Metric" (at 221.742 73.66 90) (effects (font (size 1.27 1.27)) (hide yes)))
  (property "Datasheet" "~" (at 223.52 73.66 0) (effects (font (size 1.27 1.27)) (hide yes)))
  (property "Description" "-55℃~+155℃ 100mW 4.7kΩ 75V Thick Film Resistor ±1% ±100ppm/℃ 0603 Chip Resistor - Surface Mount ROHS" (at 223.52 73.66 0) (effects (font (size 1.27 1.27)) (hide yes)))
  (property "LCSC Part #" "C23162" (at 223.52 73.66 0) (effects (font (size 1.27 1.27)) (hide yes)))
  (pin "1")
  (pin "2")
  (instances (project "" (path "" (reference "R?") (unit 1)) (path "" (reference "R28") (unit 1)))))
 (symbol
  (lib_id "power:GNDD")
  (at 223.52 91.44 0)
  (unit 1)
  (exclude_from_sim no)
  (in_bom yes)
  (on_board yes)
  (dnp no)
  (property "Reference" "#PWR026" (at 223.52 97.79 0) (effects (font (size 1.27 1.27)) (hide yes)))
  (property "Value" "GNDD" (at 223.647 95.8342 0) (effects (font (size 1.27 1.27))))
  (property "Footprint" "" (at 223.52 91.44 0) (effects (font (size 1.27 1.27)) (hide yes)))
  (property "Datasheet" "" (at 223.52 91.44 0) (effects (font (size 1.27 1.27)) (hide yes)))
  (property "Description" "" (at 223.52 91.44 0) (effects (font (size 1.27 1.27))))
  (pin "1")
  (instances (project "" (path "" (reference "#PWR?") (unit 1)) (path "" (reference "#PWR026") (unit 1)))))
 (symbol
  (lib_id "Connector:Conn_01x06_Male")
  (at 40.64 171.45 0)
  (unit 1)
  (exclude_from_sim no)
  (in_bom yes)
  (on_board yes)
  (dnp no)
  (property "Reference" "J3" (at 40.64 163.83 0) (effects (font (size 1.27 1.27))))
  (property "Value" "Conn_01x06_Male" (at 40.64 181.61 0) (effects (font (size 1.27 1.27))))
  (property "Footprint" "Connector_PinHeader_2.54mm:PinHeader_1x06_P2.54mm_Vertical" (at 40.64 171.45 0) (effects (font (size 1.27 1.27)) (hide yes)))
  (property "Datasheet" "~" (at 40.64 171.45 0) (effects (font (size 1.27 1.27)) (hide yes)))
  (property "Description" "" (at 40.64 171.45 0) (effects (font (size 1.27 1.27)) (hide yes)))
  (pin "1")
  (pin "2")
  (pin "3")
  (pin "6")
  (pin "5")
  (pin "4")
  (instances (project "" (path "" (reference "J?") (unit 1)) (path "" (reference "J3") (unit 1)))))
 (symbol
  (lib_id "Connector:Screw_Terminal_01x04")
  (at 97.79 173.99 180)
  (unit 1)
  (exclude_from_sim no)
  (in_bom yes)
  (on_board yes)
  (dnp no)
  (property "Reference" "J6" (at 97.79 166.37 0) (effects (font (size 1.27 1.27))))
  (property "Value" "Screw_Terminal_01x04" (at 97.79 180.34 0) (effects (font (size 1.27 1.27))))
  (property "Footprint" "TerminalBlock_RND:TerminalBlock_RND_205-00003_1x04_P5.00mm_Horizontal" (at 97.79 173.99 0) (effects (font (size 1.27 1.27)) (hide yes)))
  (property "Datasheet" "~" (at 97.79 173.99 0) (effects (font (size 1.27 1.27)) (hide yes)))
  (property "Description" "" (at 97.79 173.99 0) (effects (font (size 1.27 1.27))))
  (pin "2")
  (pin "1")
  (pin "3")
  (pin "4")
  (instances (project "C02" (path "" (reference "J6") (unit 1)))))
 (symbol
  (lib_id "Device:R")
  (at 144.78 172.72 0)
  (unit 1)
  (exclude_from_sim no)
  (in_bom yes)
  (on_board yes)
  (dnp no)
  (property "Reference" "R21" (at 146.558 171.5516 0) (effects (font (size 1.27 1.27)) (justify left)))
  (property "Value" "10" (at 146.558 173.863 0) (effects (font (size 1.27 1.27)) (justify left)))
  (property "Footprint" "Resistor_SMD:R_0603_1608Metric" (at 143.002 172.72 90) (effects (font (size 1.27 1.27)) (hide yes)))
  (property "Datasheet" "~" (at 144.78 172.72 0) (effects (font (size 1.27 1.27)) (hide yes)))
  (property "Description" "-55℃~+155℃ 100mW 10Ω 75V Thick Film Resistor ±1% ±400ppm/℃ 0603 Chip Resistor - Surface Mount ROHS" (at 144.78 172.72 0) (effects (font (size 1.27 1.27)) (hide yes)))
  (property "LCSC Part #" "C22859" (at 144.78 172.72 0) (effects (font (size 1.27 1.27)) (hide yes)))
  (pin "2")
  (pin "1")
  (instances (project "C02" (path "" (reference "R21") (unit 1)))))
 (symbol
  (lib_id "Device:D_Schottky")
  (at 138.43 172.72 270)
  (unit 1)
  (exclude_from_sim no)
  (in_bom yes)
  (on_board yes)
  (dnp no)
  (property "Reference" "D19" (at 137.16 166.37 90) (effects (font (size 1.27 1.27)) (justify left)))
  (property "Value" "SSA33L" (at 137.16 163.83 90) (effects (font (size 1.27 1.27)) (justify left)))
  (property "Footprint" "Diode_SMD:D_SMA" (at 138.43 172.72 0) (effects (font (size 1.27 1.27)) (hide yes)))
  (property "Datasheet" "~" (at 138.43 172.72 0) (effects (font (size 1.27 1.27)) (hide yes)))
  (property "Description" "-65℃~+150℃ 1 Independent 30V 3A 450mV@3A 500uA@30V 75A SMA(DO-214AC) Schottky Diodes ROHS" (at 138.43 172.72 0) (effects (font (size 1.27 1.27)) (hide yes)))
  (property "LCSC Part #" "C435944" (at 138.43 172.72 90) (effects (font (size 1.27 1.27)) (hide yes)))
  (pin "1")
  (pin "2")
  (instances (project "C02" (path "" (reference "D19") (unit 1)))))
 (symbol
  (lib_id "Device:D_Schottky")
  (at 132.08 172.72 90)
  (unit 1)
  (exclude_from_sim no)
  (in_bom yes)
  (on_board yes)
  (dnp no)
  (property "Reference" "D10" (at 130.81 166.37 90) (effects (font (size 1.27 1.27)) (justify right)))
  (property "Value" "SSA33L" (at 128.27 163.83 90) (effects (font (size 1.27 1.27)) (justify right)))
  (property "Footprint" "Diode_SMD:D_SMA" (at 132.08 172.72 0) (effects (font (size 1.27 1.27)) (hide yes)))
  (property "Datasheet" "~" (at 132.08 172.72 0) (effects (font (size 1.27 1.27)) (hide yes)))
  (property "Description" "-65℃~+150℃ 1 Independent 30V 3A 450mV@3A 500uA@30V 75A SMA(DO-214AC) Schottky Diodes ROHS" (at 132.08 172.72 0) (effects (font (size 1.27 1.27)) (hide yes)))
  (property "LCSC Part #" "C435944" (at 132.08 172.72 90) (effects (font (size 1.27 1.27)) (hide yes)))
  (pin "1")
  (pin "2")
  (instances (project "C02" (path "" (reference "D10") (unit 1)))))
 (symbol
  (lib_id "Diode:BAT54S")
  (at 67.31 57.15 180)
  (unit 1)
  (exclude_from_sim no)
  (in_bom yes)
  (on_board yes)
  (dnp no)
  (property "Reference" "D3" (at 77.47 54.61 0) (effects (font (size 1.27 1.27))))
  (property "Value" "BAT54S" (at 80.01 57.15 0) (effects (font (size 1.27 1.27))))
  (property "Footprint" "Package_TO_SOT_SMD:SOT-323_SC-70" (at 65.405 60.325 0) (effects (font (size 1.27 1.27)) (justify left) (hide yes)))
  (property "Datasheet" "https://www.diodes.com/assets/Datasheets/ds11005.pdf" (at 70.358 57.15 0) (effects (font (size 1.27 1.27)) (hide yes)))
  (property "Description" "1 Pair Series Connection 200mA 2uA@25V 30V 600mA 800mV@100mA SOT-323 Schottky Diodes ROHS" (at 67.31 57.15 0) (effects (font (size 1.27 1.27)) (hide yes)))
  (property "LCSC Part #" "C78606" (at 67.31 57.15 0) (effects (font (size 1.27 1.27)) (hide yes)))
  (pin "1")
  (pin "3")
  (pin "2")
  (instances (project "C02" (path "" (reference "D3") (unit 1)))))
 (symbol
  (lib_id "Diode:BAT54S")
  (at 67.31 69.85 0)
  (mirror y)
  (unit 1)
  (exclude_from_sim no)
  (in_bom yes)
  (on_board yes)
  (dnp no)
  (property "Reference" "D4" (at 77.47 69.85 0) (effects (font (size 1.27 1.27))))
  (property "Value" "BAT54S" (at 80.01 72.39 0) (effects (font (size 1.27 1.27))))
  (property "Footprint" "Package_TO_SOT_SMD:SOT-323_SC-70" (at 65.405 66.675 0) (effects (font (size 1.27 1.27)) (justify left) (hide yes)))
  (property "Datasheet" "https://www.diodes.com/assets/Datasheets/ds11005.pdf" (at 70.358 69.85 0) (effects (font (size 1.27 1.27)) (hide yes)))
  (property "Description" "" (at 67.31 69.85 0) (effects (font (size 1.27 1.27))))
  (property "LCSC Part #" "C78606" (at 67.31 69.85 0) (effects (font (size 1.27 1.27)) (hide yes)))
  (pin "1")
  (pin "3")
  (pin "2")
  (instances (project "C02" (path "" (reference "D4") (unit 1)))))
 (symbol
  (lib_id "Device:R")
  (at 124.46 96.52 0)
  (unit 1)
  (exclude_from_sim no)
  (in_bom yes)
  (on_board yes)
  (dnp no)
  (property "Reference" "R32" (at 126.238 95.3516 0) (effects (font (size 1.27 1.27)) (justify left)))
  (property "Value" "10k" (at 126.238 97.663 0) (effects (font (size 1.27 1.27)) (justify left)))
  (property "Footprint" "Resistor_SMD:R_0603_1608Metric" (at 122.682 96.52 90) (effects (font (size 1.27 1.27)) (hide yes)))
  (property "Datasheet" "~" (at 124.46 96.52 0) (effects (font (size 1.27 1.27)) (hide yes)))
  (property "Description" "-55℃~+155℃ 100mW 10kΩ 75V Thick Film Resistor ±1% ±100ppm/℃ 0603 Chip Resistor - Surface Mount ROHS" (at 124.46 96.52 0) (effects (font (size 1.27 1.27)) (hide yes)))
  (property "LCSC Part #" "C25804" (at 124.46 96.52 0) (effects (font (size 1.27 1.27)) (hide yes)))
  (pin "2")
  (pin "1")
  (instances (project "" (path "" (reference "R?") (unit 1)) (path "" (reference "R32") (unit 1)))))
 (symbol
  (lib_id "power:GNDD")
  (at 124.46 107.95 0)
  (unit 1)
  (exclude_from_sim no)
  (in_bom yes)
  (on_board yes)
  (dnp no)
  (property "Reference" "#PWR028" (at 124.46 114.3 0) (effects (font (size 1.27 1.27)) (hide yes)))
  (property "Value" "GNDD" (at 124.587 112.3442 0) (effects (font (size 1.27 1.27))))
  (property "Footprint" "" (at 124.46 107.95 0) (effects (font (size 1.27 1.27)) (hide yes)))
  (property "Datasheet" "" (at 124.46 107.95 0) (effects (font (size 1.27 1.27)) (hide yes)))
  (property "Description" "" (at 124.46 107.95 0) (effects (font (size 1.27 1.27))))
  (pin "1")
  (instances (project "" (path "" (reference "#PWR?") (unit 1)) (path "" (reference "#PWR028") (unit 1))))))
